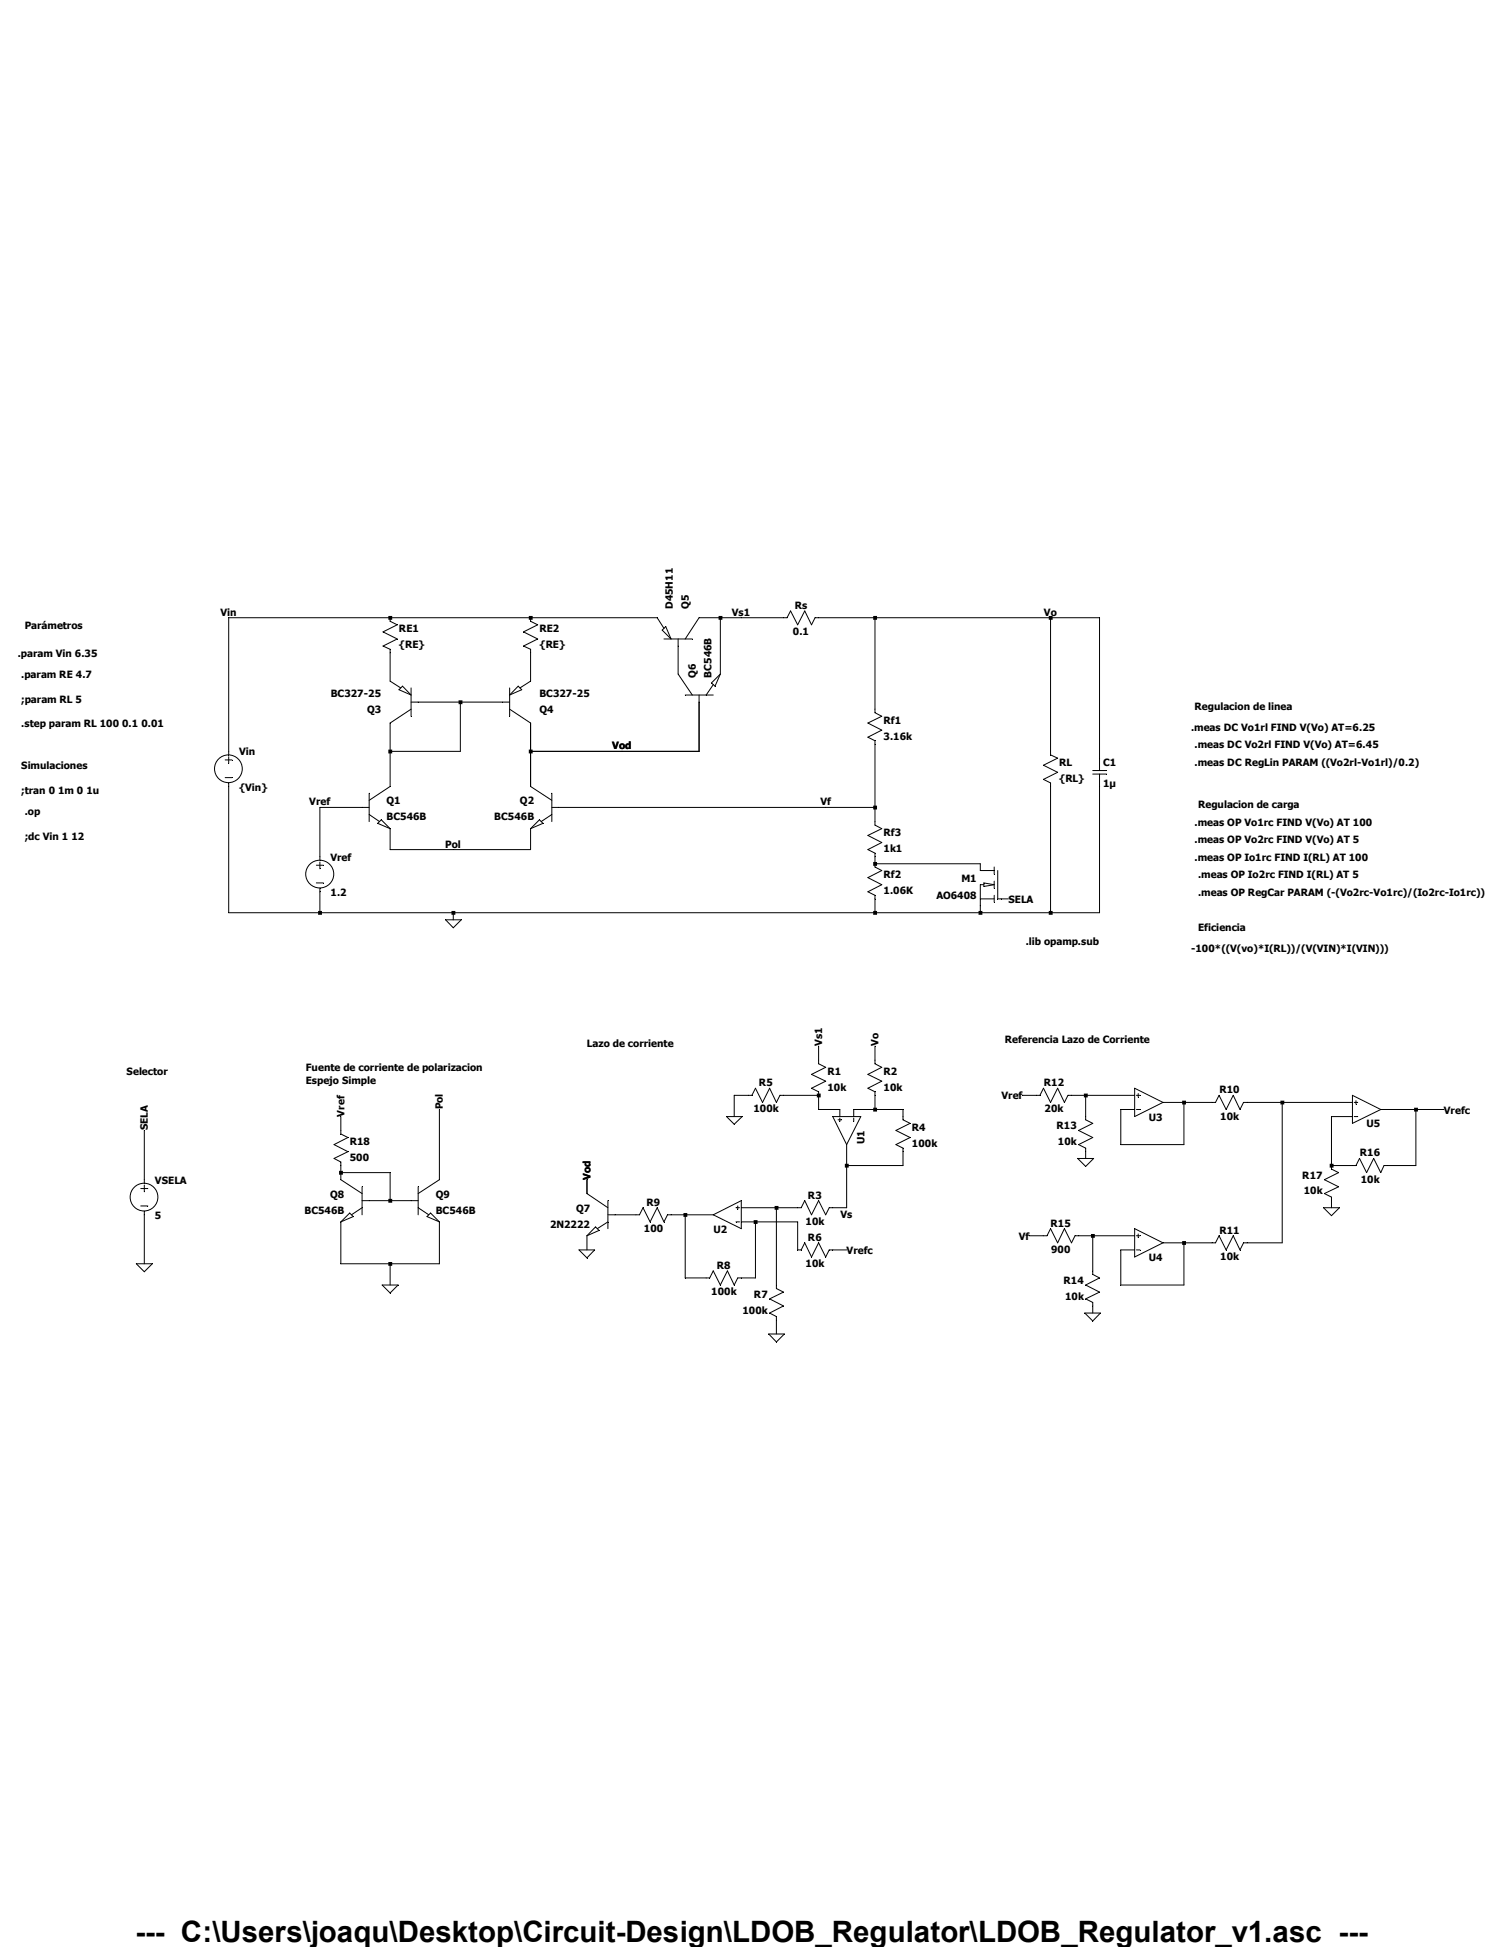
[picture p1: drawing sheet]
<svg xmlns="http://www.w3.org/2000/svg" width="216mm" height="279mm" viewBox="0 0 216 279" stroke-linecap="round" stroke-linejoin="round" font-family="sans-serif">
<g fill="none" stroke="#000" stroke-width=".14">
<path d="M56 88.6v.6l1 .5-2.1 1 2.1 1-2.1 1 1.1 .5v4.5l1.5 1M57.2 99l.5-.5 1.3 1.2zM59 98.7v4.1M73.1 98.7v4.1M74.3 98.5l.5 .5-1.7 .7zM76.1 88.6v.6l1 .5-2 1 2 1-2 1 1 .5v4.5l-1.5 1M95.2 90.2l-.9-1.6h-61.5v19.7M95.2 91.7h4.1M95.5 89.9l.8 1.8-1.3-1.3zM97.3 91.7v5l2 3M98.3 91.7l2-3.1h12.6l.5-.9 1 2 1-2 1 2 .5-1.1h40.8v22M98.3 99.7h4"/>
<path d="M100.3 99.7v8.1h-24.2M102.1 98l1.2-1.3-.7 1.8zM102.3 98.3l-1 1.4M103.3 88.6v8.1M125.5 88.6v13.7l1 .5-2 1 2 1-2 1 1 .5v12.1l1 .5-2 1 2 1-2 1 1 .5v2l1 .5-2 1 2 1.1-2 1 1 .5v2.5M150.7 88.6v19.7l1 .5-2 1 2 1-2 1 1 .6v18.6M32.3 109.1h1M32.3 111.6h1M32.8 108.6v1M53 116.9l1.4 1M53 113.8v4.1M53 115.9h-7.1v7.5"/>
<path d="M54.2 118.2l.5-.6 1.3 1.3zM56 118.9v3h20.1v-3M59 101.8l-3 2v9.1l-3 2M59 100.8h14.1M66 100.8v7h-10M73.1 101.8l3 2v9.1l3.1 2M76.1 118.9l1.3-1.3 .5 .6zM79.2 115.9h46.3M79.2 116.9l-1.6 1M79.2 113.8v4.1M156.8 110.6h1.9M156.8 111.1h1.9"/>
<path d="M157.7 111.1v19.9h-124.9v-18.6M45.4 124.2h1M45.4 126.7h1M45.9 123.7v1M45.9 127.5v3.5M63.9 132h2.3l-1.2 1.1zM65 131v1M125.5 124h15.1v.9h2M140.6 129h2M141.1 127h-.5v4M141.1 126.7l1.5 .3-1.5 .2zM142.6 124.4v1"/>
<path d="M142.6 126.4v1.1M142.6 128.5v1M143.1 124.9v4.1h1.6M63 159.2v10.1l-3 2M117.4 150.1v2.6l1 .5-2 1 2 1-2 1 1 .5v2.5h3.1v1M117.4 157.2h-5.5l-.5 1-1-2-1 2-1-2-.5 1h-2.6v3M125.5 150.1v2.6l1 .5-2 1 2 1-2 1 1 .5v2.5M146.7 157.2h2.5l.5-1 1 2 1-2 1 2 .5-1h9.6M155.7 157.2v3.5l1.1 .5-2.1 1 2.1 1-2.1 1.1 1 .5v1.4M162.8 156.2l4 2-4 2zM163 157.2h.5M163 159.2h.5"/>
<path d="M163.3 156.9v.5M166.8 158.2h7.6l.5-1 1 2 1-2 1 2 .5-1h15.6M169.8 158.2v6.1h-9v-5.1h2M183.9 158.2v20.2h-5.5l-.5 1-1-2.1-1 2.1-1-2.1-.5 1.1h-7.6M194 157.2l4.1 2-4.1 2zM194.3 158.2h.5M194.5 157.9v.6M198.1 159.2h9M203.1 159.2v8.1h-4.6l-.4 1-1-2.1-1.1 2.1-1-2.1-.5 1.1h-3.5M20.2 170.6h1M20.2 173.1h1M20.7 162.2v7.6"/>
<path d="M20.7 170.1v.9M20.7 173.8v7.6M48.9 168.3h7.1v4M48.9 175.3l1.3-1.2 .5 .5zM48.9 160.2v2.5l1 .5-2 1.1 2 1-2 .9 1 .6v2.5l3 2M48.9 175.3v6.1h14.1v-6.1M51.9 173.3l-1.5 1M51.9 170.3v4M51.9 172.3h8.1M60 173.3l1.5 1M60 170.3v4M61.8 174.1l1.2 1.2-1.7-.7z"/>
<path d="M83.1 179.4h2.2l-1.1 1.1zM84.2 169.3v2l3 2M84.2 177.3v2.1M85.4 176.1l.5 .5-1.7 .7zM87.2 174.3h4.5l.5-1 1.1 2 1-2 .9 2 .6-1h6.5M87.2 175.3l-1.5 1M87.2 172.3v4M98.3 174.3v9.1h3.5l.5-1 1 2 1.1-2 .9 2 .5-1h2.6v-8.1M102.3 174.3l4-2v4zM104.2 160.2h2.3l-1.2 1.1zM105.6 173.3h.5M105.6 175.3h.5"/>
<path d="M105.8 173.1v.5M106.3 175.3h8.1v4.1h.5l.5-1 1 2 1-2 1 2 .6-1h2.5M111.4 173.3v11.6l1 .5-2 1 2 1-2 1 1 .5v2.5M119.5 160.2h4l-2 4.1zM120.2 160.7h.5M120.5 160.4v.6M121.5 164.3v9h-2.5l-.6 1-1-2-1 2-1-2-.5 1h-8.6M122.5 160.2v-1h7v1.5l1.1 .5-2.1 1 2.1 1-2.1 1.1 1 .5v2.5h-8M122.5 160.4v.6M147.7 177.3h2.5l.5-1 1 2.1 1-2.1 1 2.1 .5-1.1h8.6M154.6 166.2h2.3l-1.2 1.2zM156.8 177.3v5.6l.9 .5-2 1 2 1-2 1 1.1 .5v1.5"/>
<path d="M162.8 176.3l4 2.1-4 2zM163 179.4h.5M163 177.3h.5M163.3 177.1v.5M169.8 178.4v6h-9v-5h2M189.9 173.3h2.3l-1.2 1.2zM194 160.2h-3v7.6l1 .5-2 1 2 1-2 1 1 .5v1.5M194.3 160.2h.5M19.6 181.4h2.2l-1.1 1.1zM54.8 184.4h2.3l-1.1 1.1zM56 181.4v3M110.3 191.4h2.2l-1.1 1.2z"/>
<path d="M155.6 188.4h2.3l-1.1 1.2z"/>
<circle cx="32.8" cy="110.3" r="1.99"/>
<circle cx="45.9" cy="125.4" r="2"/>
<circle cx="20.7" cy="171.8" r="1.99"/>
</g>
<path d="M45.6 130.7h.6v.6h-.6zM48.6 168h.6v.6h-.6zM55.7 88.4h.6v.5h-.6zM55.7 107.6h.6v.5h-.6zM55.7 172h.6v.6h-.6zM55.7 181.1h.6v.6h-.6zM64.8 130.7h.5v.6h-.5zM65.8 100.5h.5v.5h-.5zM75.9 88.4h.5v.5h-.5zM75.9 107.6h.5v.5h-.5zM98 174.1h.6v.5h-.6zM103.1 88.4h.5v.5h-.5zM108.1 175.1h.6v.5h-.6zM111.1 173.1h.6v.5h-.6zM117.2 156.9h.5v.6h-.5zM121.2 167h.6v.6h-.6zM125.3 88.4h.5v.5h-.5zM125.3 115.6h.5v.6h-.5zM125.3 123.7h.5v.5h-.5zM125.3 130.7h.5v.6h-.5zM125.3 159h.5v.5h-.5zM140.4 130.7h.5v.6h-.5zM150.5 88.4h.5v.5h-.5zM150.5 130.7h.5v.6h-.5zM155.5 156.9h.5v.6h-.5zM156.5 177.1h.6v.5h-.6zM169.6 157.9h.5v.6h-.5zM169.6 178.1h.5v.5h-.5zM183.7 157.9h.5v.6h-.5zM190.8 167h.5v.6h-.5zM202.9 159h.5v.5h-.5z" fill-rule="evenodd" fill="#000"/>
<text font-size="4.2" x="19.4" y="278.7">--- C:\Users\joaqu\Desktop\Circuit-Design\LDOB_Regulator\LDOB_Regulator_v1.asc ---</text>
<g font-size="1.4">
<text x="31.6" y="88.3">Vin</text>
<text x="96.5" y="87.4" transform="rotate(-90 96.5 87.4)">D45H11</text>
<text x="98.8" y="87.4" transform="rotate(-90 98.8 87.4)">Q5</text>
<text x="105" y="88.3">Vs1</text>
<text x="114" y="87.4">Rs</text>
<text x="149.8" y="88.3">Vo</text>
<text x="2.5" y="94.3">.param Vin 6.35</text>
<text x="3.6" y="90.3">Parámetros</text>
<text x="57.2" y="90.8">RE1</text>
<text x="57.2" y="93">{RE}</text>
<text x="77.4" y="90.8">RE2</text>
<text x="77.4" y="93">{RE}</text>
<text x="113.7" y="91.1">0.1</text>
<text x="3" y="97.3">.param RE 4.7</text>
<text x="3" y="100.8">;param RL 5</text>
<text x="47.5" y="100.1">BC327-25</text>
<text x="77.4" y="100.1">BC327-25</text>
<text x="99.8" y="97.2" transform="rotate(-90 99.8 97.2)">Q6</text>
<text x="102.1" y="97.2" transform="rotate(-90 102.1 97.2)">BC546B</text>
<text x="171.4" y="101.9">Regulacion de linea</text>
<text x="3" y="104.4">.step param RL 100 0.1 0.01</text>
<text x="52.7" y="102.4">Q3</text>
<text x="77.4" y="102.4">Q4</text>
<text x="87.8" y="107.5">Vod</text>
<text x="126.7" y="103.9">Rf1</text>
<text x="126.7" y="106.1">3.16k</text>
<text x="170.9" y="104.9">.meas DC Vo1rl FIND V(Vo) AT=6.25</text>
<text x="171.4" y="107.4">.meas DC Vo2rl FIND V(Vo) AT=6.45</text>
<text x="3" y="114">;tran 0 1m 0 1u</text>
<text x="3" y="110.4">Simulaciones</text>
<text x="34.3" y="108.4">Vin</text>
<text x="34.3" y="113.5">{Vin}</text>
<text x="151.9" y="109.9">RL</text>
<text x="151.9" y="112.2">{RL}</text>
<text x="158.2" y="109.9">C1</text>
<text x="158.2" y="112.9">1µ</text>
<text x="171.4" y="109.9">.meas DC RegLin PARAM ((Vo2rl-Vo1rl)/0.2)</text>
<text x="3.6" y="117">.op</text>
<text x="44.4" y="115.6">Vref</text>
<text x="55.5" y="115.4">Q1</text>
<text x="55.5" y="117.7">BC546B</text>
<text x="70.9" y="117.7">BC546B</text>
<text x="74.6" y="115.4">Q2</text>
<text x="117.7" y="115.6">Vf</text>
<text x="126.7" y="120">Rf3</text>
<text x="171.4" y="118.5">.meas OP Vo1rc FIND V(Vo) AT 100</text>
<text x="171.9" y="116">Regulacion de carga</text>
<text x="3.6" y="120.5">;dc Vin 1 12</text>
<text x="47.4" y="123.5">Vref</text>
<text x="63.9" y="121.6">Pol</text>
<text x="126.7" y="122.3">1k1</text>
<text x="171.4" y="121">.meas OP Vo2rc FIND V(Vo) AT 5</text>
<text x="171.4" y="123.5">.meas OP Io1rc FIND I(RL) AT 100</text>
<text x="47.4" y="128.6">1.2</text>
<text x="126.7" y="126">Rf2</text>
<text x="126.7" y="128.3">1.06K</text>
<text x="134.3" y="129.1">AO6408</text>
<text x="137.9" y="126.5">M1</text>
<text x="144.7" y="129.6">SELA</text>
<text x="171.9" y="126">.meas OP Io2rc FIND I(RL) AT 5</text>
<text x="171.9" y="128.6">.meas OP RegCar PARAM (-(Vo2rc-Vo1rc)/(Io2rc-Io1rc))</text>
<text x="147.2" y="135.6">.lib opamp.sub</text>
<text x="170.9" y="136.6">-100*((V(vo)*I(RL))/(V(VIN)*I(VIN)))</text>
<text x="171.9" y="133.6">Eficiencia</text>
<text x="144.1" y="149.7">Referencia Lazo de Corriente</text>
<text x="18.2" y="154.3">Selector</text>
<text x="43.9" y="153.8">Fuente de corriente de polarizacion</text>
<text x="43.9" y="155.5">Espejo Simple</text>
<text x="84.2" y="150.2">Lazo de corriente</text>
<text x="108.9" y="155.9">R5</text>
<text x="117.9" y="150.1" transform="rotate(-90 117.9 150.1)">Vs1</text>
<text x="118.7" y="154.3">R1</text>
<text x="126" y="150.1" transform="rotate(-90 126 150.1)">Vo</text>
<text x="126.7" y="154.3">R2</text>
<text x="149.7" y="155.9">R12</text>
<text x="49.4" y="160.2" transform="rotate(-90 49.4 160.2)">Vref</text>
<text x="63.5" y="159.2" transform="rotate(-90 63.5 159.2)">Pol</text>
<text x="108.1" y="159.6">100k</text>
<text x="118.7" y="156.5">10k</text>
<text x="126.7" y="156.5">10k</text>
<text x="143.7" y="157.8">Vref</text>
<text x="149.9" y="159.6">20k</text>
<text x="164.8" y="160.8">U3</text>
<text x="174.9" y="156.9">R10</text>
<text x="175" y="160.7">10k</text>
<text x="196" y="161.8">U5</text>
<text x="207.1" y="159.8">Vrefc</text>
<text x="21.2" y="162.2" transform="rotate(-90 21.2 162.2)">SELA</text>
<text x="50.2" y="164.3">R18</text>
<text x="50.2" y="166.6">500</text>
<text x="124" y="164.2" transform="rotate(-90 124 164.2)">U1</text>
<text x="130.8" y="162.3">R4</text>
<text x="130.8" y="164.6">100k</text>
<text x="151.6" y="162.1">R13</text>
<text x="151.8" y="164.3">10k</text>
<text x="195.1" y="165.9">R16</text>
<text x="22.2" y="169.9">VSELA</text>
<text x="47.4" y="171.9">Q8</text>
<text x="62.5" y="171.9">Q9</text>
<text x="82.6" y="173.9">Q7</text>
<text x="84.7" y="169.3" transform="rotate(-90 84.7 169.3)">Vod</text>
<text x="92.8" y="173">R9</text>
<text x="115.9" y="172">R3</text>
<text x="186.8" y="169.1">R17</text>
<text x="187" y="171.4">10k</text>
<text x="195.2" y="169.7">10k</text>
<text x="22.2" y="174.9">5</text>
<text x="43.7" y="174.2">BC546B</text>
<text x="62.5" y="174.2">BC546B</text>
<text x="78.9" y="176.2">2N2222</text>
<text x="92.4" y="176.8">100</text>
<text x="102.4" y="176.9">U2</text>
<text x="115.6" y="175.8">10k</text>
<text x="115.9" y="178.1">R6</text>
<text x="120.6" y="174.8">Vs</text>
<text x="121.5" y="180">Vrefc</text>
<text x="146.1" y="177.9">Vf</text>
<text x="150.7" y="176">R15</text>
<text x="150.8" y="179.8">900</text>
<text x="174.9" y="177">R11</text>
<text x="102" y="185.8">100k</text>
<text x="102.8" y="182.1">R8</text>
<text x="115.6" y="181.8">10k</text>
<text x="152.6" y="184.2">R14</text>
<text x="164.8" y="181">U4</text>
<text x="175" y="180.8">10k</text>
<text x="106.5" y="188.5">100k</text>
<text x="108.2" y="186.3">R7</text>
<text x="152.8" y="186.5">10k</text>
</g>
</svg>
